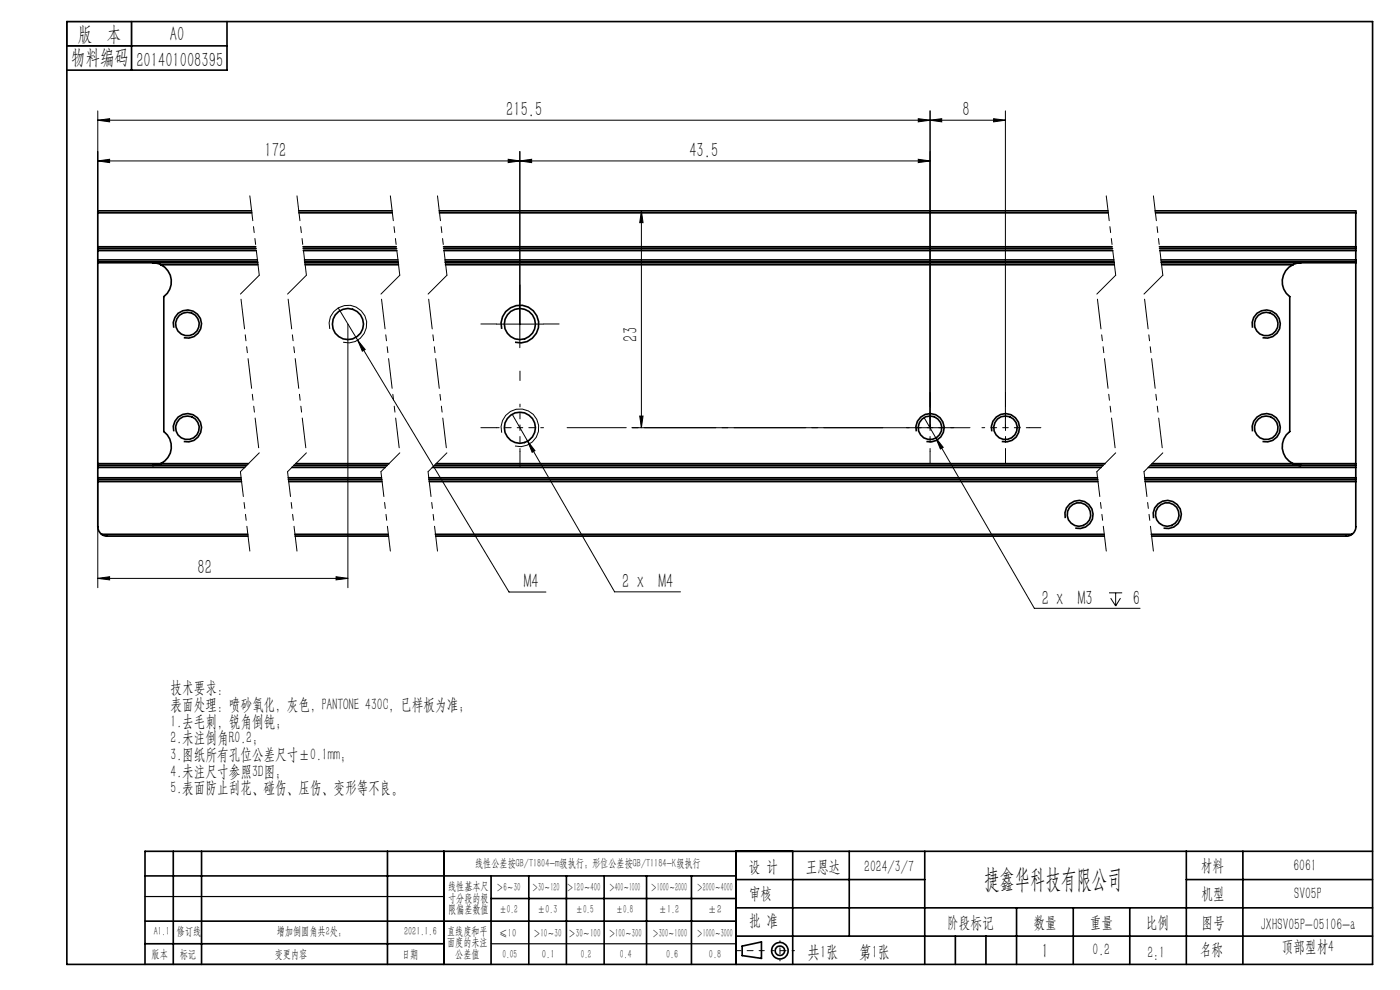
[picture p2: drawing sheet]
<svg xmlns="http://www.w3.org/2000/svg" width="297mm" height="210mm" viewBox="0 0 297 210" stroke-linecap="round" stroke-linejoin="round" font-family="sans-serif">
<g fill="none" stroke="#000" stroke-width=".21">
<path d="M20.7 34.1l2.5-.3v.7zM20.7 25.5l2.5-.3v.7zM20.7 23.5v21.6M20.7 34.1h176.6M107.8 33.8l2.5 .3-2.5 .4zM110.3 34.1l2.5-.3v.7zM110.3 32.1v41.7M194.8 25.2l2.5 .3-2.5 .4zM194.8 33.8l2.5 .3-2.5 .4zM197.3 25.5l2.5-.3v.7zM197.3 23.5v67.2M210.8 25.2l2.5 .3-2.5 .4z"/>
<path d="M213.3 25.5h-192.6M213.3 23.5v67.2M136.1 44.7v46M136.1 44.7l.3 2.5h-.7zM70 69.8a4 4 0 0 1 3.5-5 4 4 0 0 1 4.3 4.3 4 4 0 0 1-5 3.5M71.8 65.3l4.1 6.9M73.8 68.7v56M75.9 72.2l1.6 1.9-.6 .4zM75.9 72.2l32.1 53.4h7.8M105.3 68.7h10M106.4 91.8a4 4 0 0 1 3.5-5.1 4 4 0 0 1 4.4 4.4 4 4 0 0 1-5 3.5M108.7 87.9l21.7 37.6h14"/>
<path d="M111.9 93.6l1.6 2-.6 .3zM134.1 90.7h71.7M135.7 88.3h.7l-.3 2.4zM196 88.6l23.4 40.4h22.5M198.5 92.9l1.6 2-.6 .3zM20.7 101.7v23M20.7 122.7l2.5-.4v.7zM20.7 122.7h53.1M71.3 122.3l2.5 .4-2.5 .3zM235.3 125.8h2.8M235.6 126.9l1.1 1.6M236.7 125.8v2.7"/>
<path d="M237.7 126.9l-1 1.6"/>
</g>
<g fill="none" stroke="#000" stroke-width=".35">
<path d="M14.2 4.6h277v200h-277zM14.2 9.7h34M27.9 4.6v10.3M48.2 4.6v10.3h-34M20.7 52.7v.5M20.7 55.1v.5M20.7 52.3v.4M20.7 53.2h33.7M20.7 55.1h33.9M20.7 52.7h33.6M20.7 55.6h33.9M20.7 55.7h34"/>
<path d="M20.7 52.3h33.6M20.7 45.1h32.7M20.7 45.1v7.2M20.7 53.2v1.9M20.7 55.6v42.7M32.3 55.7l1.8 .5M34.1 56.2a4 4 0 0 1 .6 6.7v28.6a4 4 0 0 1 1.5 4.5 4 4 0 0 1-3.9 2.7M34.1 56.2h20.6M53.4 44.7h-32.7v.4M63.4 44.7h19.8M63.4 45.1h19.8M64.3 52.3h19.8"/>
<path d="M64.3 52.7h19.8M64.3 53.2h19.9M64.6 55.1h19.8M64.6 55.6h19.9M64.7 55.7h19.8M64.7 56.2h19.8M93.2 44.7h141.9M93.2 45.1h141.9M94.1 52.3h141.8M94.1 52.7h141.9M94.2 53.2h141.8M94.4 55.1h141.9"/>
<path d="M94.4 55.6h141.9M94.5 55.7h141.9M94.5 56.2h141.9M245 44.7h42.6v.4M245.1 45.1h42.5M246 52.3h41.6M246 52.7h41.6M246 53.2h41.6M246.3 55.1h41.3M246.3 55.6h41.3M246.3 55.7h41.3M246.4 56.2h27.9"/>
<path d="M274.3 56.2a4 4 0 0 0-.7 6.7v28.6a4 4 0 0 0-1.4 4.5 4 4 0 0 0 3.8 2.7M276 55.7l-.8 .1-.9 .4M287.6 52.7v.5M287.6 55.1v.5M287.6 52.3v.4M287.6 45.1v7.2M287.6 53.2v1.9M287.6 55.6v42.7M36.9 69.5a2.99 2.99 0 0 1 2.6-3.7 2.99 2.99 0 0 1 3.2 3.2 2.99 2.99 0 0 1-3.7 2.6M106.4 69.8a4 4 0 0 1 3.5-5 4 4 0 0 1 4.4 4.3 4 4 0 0 1-5 3.5M265.7 69.5a3 3 0 0 1 2.6-3.8 3 3 0 0 1 3.3 3.3 3 3 0 0 1-3.8 2.6M20.7 98.7v.5"/>
<path d="M20.7 98.3v.4M20.7 99.2h31.2M20.7 98.7h31.6M20.7 98.3h32M20.7 99.2v2.1M36.9 91.5a3 3 0 0 1 2.6-3.7 3 3 0 0 1 3.3 3.2 3 3 0 0 1-3.8 2.7M61.9 99.2h19.8M62.3 98.7h19.8M62.7 98.3h19.8M91.7 99.2h141.9M92.1 98.7h141.9M92.5 98.3h141.9"/>
<path d="M194.4 91.5a3 3 0 0 1 2.6-3.8 3 3 0 0 1 3.3 3.3 3 3 0 0 1-3.8 2.7M210.4 91.5a3 3 0 0 1 2.7-3.7 3 3 0 0 1 3.2 3.2 3 3 0 0 1-3.8 2.7M243.6 99.2h44M244 98.7h43.6M244.4 98.3h43.2M265.7 91.5a3 3 0 0 1 2.7-3.8 3 3 0 0 1 3.2 3.3 3 3 0 0 1-3.8 2.7M287.6 98.7v.5M287.6 98.3v.4M287.6 99.2v2.1M20.7 101.3v.4M20.7 101.7v.5M20.7 102.2v9.6a1.97 1.97 0 0 0 .9 1.5"/>
<path d="M20.7 101.3h30.4M20.7 101.7h30.5M20.7 102.2h30.5M21.6 113.3l.8 .4h30.2M21.6 113.3h31M61.1 101.3h19.8M61.2 101.7h19.8M61.2 102.2h19.8M62.5 113.3h19.9M62.6 113.7h19.8M90.9 101.3h141.9M91 101.7h141.9"/>
<path d="M91.1 102.2h141.8M92.4 113.3h141.8M92.4 113.7h141.9M226 109.9a2.99 2.99 0 0 1 2.6-3.7 2.99 2.99 0 0 1 3.3 3.2 2.99 2.99 0 0 1-3.8 2.6M242.8 101.3h44.8M242.9 101.7h44.7M242.9 102.2h44.7M244.2 113.3h42.6M244.7 109.9a2.99 2.99 0 0 1 2.7-3.7 2.99 2.99 0 0 1 3.2 3.2 2.99 2.99 0 0 1-3.8 2.6M286.8 113.3l-.8 .4h-41.7M287.6 101.3v.4M287.6 101.7v.5"/>
<path d="M287.6 102.2v9.6a1.97 1.97 0 0 1-.8 1.5M30.8 195.4h125.4M30.8 185.8h125.4M36.8 180.6v24M42.8 180.6v24M82.2 180.6v24M94.2 180.6v24M104.2 185.8v18.8M104.2 190.6h52M112.2 185.8v18.8M120.2 185.8v18.8M128.2 185.8v18.8"/>
<path d="M137.2 185.8v18.8M146.7 185.8v18.8M156.2 180.6v24M156.2 186.6h40M156.2 198.6h135M156.2 192.6h135M168.2 180.6v24M180.2 180.6v18M196.2 180.6v24M202.7 198.6v6M209.2 198.6v6M215.7 192.6v12"/>
<path d="M227.7 192.6v12M239.7 192.6v12M251.7 186.6h39.5M251.7 180.6v24M263.7 180.6v24M291.2 180.6h-260.4v24M30.8 200.2h63.4M157.4 200.7l4.1-.9v3.5l-4.1-.6z"/>
<circle cx="39.7" cy="68.7" r="2.5"/>
<circle cx="73.8" cy="68.7" r="3.3"/>
<circle cx="110.3" cy="68.7" r="3.3"/>
<circle cx="268.6" cy="68.7" r="2.5"/>
<circle cx="39.8" cy="90.7" r="2.51"/>
<circle cx="110.3" cy="90.7" r="3.3"/>
<circle cx="197.3" cy="90.7" r="2.51"/>
<circle cx="213.3" cy="90.7" r="2.5"/>
<circle cx="268.6" cy="90.7" r="2.51"/>
<circle cx="228.9" cy="109.1" r="2.5"/>
<circle cx="247.6" cy="109.2" r="2.49"/>
<circle cx="165.5" cy="201.7" r="1.74"/>
<circle cx="165.5" cy="201.7" r="1"/>
</g>
<path d="M53 41.5l2 16.9M63 41.5l2 16.9M82.8 41.5l2 16.9M92.8 41.5l2 16.9M234.7 41.5l2 16.9M244.7 41.5l2 16.9M51 100.1l2 16.8M61 100.1l2 16.8M80.8 100.1l2 16.8M90.8 100.1l2 16.8M232.7 100.1l2 16.8M242.7 100.1l2 16.8" fill="none" stroke="#000" stroke-width=".21" stroke-dasharray="6.3 1.3 1.3 1.3 1.3 1.3" stroke-dashoffset="1"/>
<path d="M55 58.4l-4 4M65 58.4l-4 4M84.8 58.4l-4 4M94.8 58.4l-4 4M236.7 58.4l-4 4M246.7 58.4l-4 4M55 96.1l-4 4M65 96.1l-4 4M84.8 96.1l-4 4M94.8 96.1l-4 4M236.7 96.1l-4 4M246.7 96.1l-4 4" fill="none" stroke="#000" stroke-width=".21" stroke-dasharray="6.3 1.3 1.3 1.3 1.3 1.3"/>
<path d="M51 62.4l4 33.7M61 62.4l4 33.7M80.8 62.4l4 33.7M90.8 62.4l4 33.7M232.7 62.4l4 33.7M242.7 62.4l4 33.7" fill="none" stroke="#000" stroke-width=".21" stroke-dasharray="6.3 1.3 1.3 1.3 1.3 1.3" stroke-dashoffset="-1.1"/>
<path d="M162.1 201.7h-6" fill="none" stroke="#000" stroke-width=".21" stroke-dasharray="15.2 1.3 1.3 1.3" stroke-dashoffset="14.1"/>
<path d="M168.5 201.7h-4.8" fill="none" stroke="#000" stroke-width=".21" stroke-dasharray="15.2 1.3 1.3 1.3" stroke-dashoffset="14.7"/>
<path d="M165.5 199.6v4.2" fill="none" stroke="#000" stroke-width=".21" stroke-dasharray="15.2 1.3 1.3 1.3" stroke-dashoffset="15"/>
<path d="M14.2 4.6h13.7v5.1h-13.7zM30.8 190.2h63.4M30.8 204.6h63.4M104.2 200.2h52" fill="none" stroke="#000" stroke-width=".25"/>
<path d="M105.3 68.7h-3.3M110.3 63.7v-3.3M115.3 68.7h3.3M105.3 90.7h-3.3M110.3 95.7v3.3M110.3 80.7v-2M197.3 85.7v-2.5M197.3 95.7v2.5M213.3 85.7v-2.5M213.3 95.7v2.5M218.3 90.7h2.5" fill="none" stroke="#000" stroke-width=".21" stroke-dasharray="15.2 1.3 1.3 1.3"/>
<path d="M110.3 90.7v-5M110.3 90.7h-5M110.3 90.7v5M110.3 90.7h5M197.3 90.7v-5M197.3 90.7h-5M197.3 90.7v5M197.3 90.7h5M213.3 90.7v-5M213.3 90.7h-5M213.3 90.7v5M213.3 90.7h5" fill="none" stroke="#000" stroke-width=".21" stroke-dasharray="15.2 1.3 1.3 1.3" stroke-dashoffset="14.6"/>
<path d="M120.3 90.7h67" fill="none" stroke="#000" stroke-width=".21" stroke-dasharray="15.2 1.3 1.3 1.3" stroke-dashoffset="2.7"/>
<g fill="#000">
<path d="M107.8 33.8l2.5 .3-2.5 .4zM20.7 34.1l2.5-.3v.7zM194.8 25.2l2.5 .3-2.5 .4zM20.7 25.5l2.5-.3v.7zM71.3 122.3l2.5 .4-2.5 .3zM20.7 122.7l2.5-.4v.7z"/>
<path d="M110.3 34.1l2.5-.3v.7zM194.8 33.8l2.5 .3-2.5 .4zM111.9 93.6l1 2.3 .6-.3zM198.5 92.9l1 2.3 .6-.3zM75.9 72.2l1 2.3 .6-.4z"/>
<path d="M197.3 25.5l2.5-.3v.7zM210.8 25.2l2.5 .3-2.5 .4z"/>
<path d="M135.7 88.3h.7l-.3 2.4zM136.1 44.7l.3 2.5h-.7z"/>
</g>
<text font-size="5.6" x="208.8" y="188.3">捷鑫华科技有限公司</text>
<g font-size="4.4">
<text x="16.5" y="8.6">版 本</text>
<text x="36.1" y="8.6">A0</text>
<text x="15.1" y="13.7">物料编码</text>
<text x="28.9" y="14.2">201401008395</text>
<text x="107.4" y="24.6">215.5</text>
<text x="204.2" y="24.6">8</text>
<text x="56.1" y="33.2">172</text>
<text x="146.2" y="33.2">43.5</text>
<text x="135.2" y="72.4" transform="rotate(-90 135.2 72.4)">23</text>
<text x="41.9" y="121.8">82</text>
<text x="111.1" y="124.7">M4</text>
<text x="132" y="124.7">2 x M4</text>
<text x="221" y="128.4">2 x M3</text>
<text x="240.3" y="128.4">6</text>
<text x="221" y="203.2">1</text>
</g>
<g font-size="3.8">
<text x="171.3" y="203.2">共1张</text>
<text x="182.3" y="203.2">第1张</text>
</g>
<g font-size="3.5">
<text x="36.2" y="147.1">技术要求：</text>
<text x="36.2" y="150.6">表面处理：喷砂氧化，灰色，PANTONE 430C，已样板为准；</text>
<text x="36.2" y="154.1">1.去毛刺，锐角倒钝；</text>
<text x="36.2" y="157.7">2.未注倒角R0.2；</text>
<text x="36.2" y="161.2">3.图纸所有孔位公差尺寸±0.1mm；</text>
<text x="36.2" y="164.7">4.未注尺寸参照3D图；</text>
<text x="36.2" y="168.2">5.表面防止刮花、碰伤、压伤、变形等不良。</text>
<text x="158.9" y="184.9">设 计</text>
<text x="170.9" y="184.9">王恩达</text>
<text x="183.4" y="184.9">2024/3/7</text>
<text x="254.7" y="184.7">材料</text>
<text x="274.4" y="184.7">6061</text>
<text x="158.9" y="190.8">审核</text>
<text x="254.9" y="190.7">机型</text>
<text x="274.6" y="190.8">SV05P</text>
<text x="158.9" y="196.5">批 准</text>
<text x="200.9" y="196.9">阶段标记</text>
<text x="219.3" y="196.9">数量</text>
<text x="231.2" y="196.9">重量</text>
<text x="243.1" y="196.9">比例</text>
<text x="254.9" y="196.9">图号</text>
<text x="267.4" y="197.3">JXHSV05P-05106-a</text>
<text x="231.8" y="202.5">0.2</text>
<text x="243.4" y="203.2">2:1</text>
<text x="254.5" y="202.5">名称</text>
<text x="271.9" y="201.8">顶部型材4</text>
</g>
<g font-size="2.5">
<text x="100.8" y="184">线性公差按GB/T1804-m级执行；形位公差按GB/T1184-K级执行</text>
<text x="95.1" y="188.8">线性基本尺</text>
<text x="95.1" y="191.3">寸分段的极</text>
<text x="105.3" y="189.1">＞6～30</text>
<text x="112.9" y="189.1">＞30～120</text>
<text x="120.2" y="188.9">＞120～400</text>
<text x="129.2" y="188.9">＞400～1000</text>
<text x="138.1" y="189.1">＞1000～2000</text>
<text x="147.8" y="189.1">＞2000～4000</text>
<text x="95.1" y="193.8">限偏差数值</text>
<text x="105.9" y="193.8">±0.2</text>
<text x="114.1" y="193.8">±0.3</text>
<text x="122.2" y="193.8">±0.5</text>
<text x="130.7" y="193.8">±0.8</text>
<text x="139.8" y="193.8">±1.2</text>
<text x="150.2" y="193.8">±2</text>
<text x="32.2" y="203.2">版本</text>
<text x="32.6" y="198.4">A1.1</text>
<text x="37.5" y="198.4">修订线</text>
<text x="38.1" y="203.2">标记</text>
<text x="58.3" y="203.2">变更内容</text>
<text x="58.7" y="198.4">增加倒圆角共2处；</text>
<text x="85.3" y="203.2">日期</text>
<text x="85.7" y="198.4">2021.1.6</text>
<text x="94.8" y="198.3">直线度和平</text>
<text x="94.8" y="200.7">面度的未注</text>
<text x="96.6" y="203.2">公差值</text>
<text x="105.9" y="198.7">≤10</text>
<text x="106.6" y="203.2">0.05</text>
<text x="113.2" y="198.7">＞10～30</text>
<text x="115" y="203.2">0.1</text>
<text x="120.6" y="198.7">＞30～100</text>
<text x="123.2" y="203.2">0.2</text>
<text x="129.1" y="198.7">＞100～300</text>
<text x="131.5" y="203.2">0.4</text>
<text x="138.4" y="198.7">＞300～1000</text>
<text x="141.3" y="203.2">0.6</text>
<text x="147.8" y="198.7">＞1000～3000</text>
<text x="150.4" y="203.2">0.8</text>
</g>
</svg>
